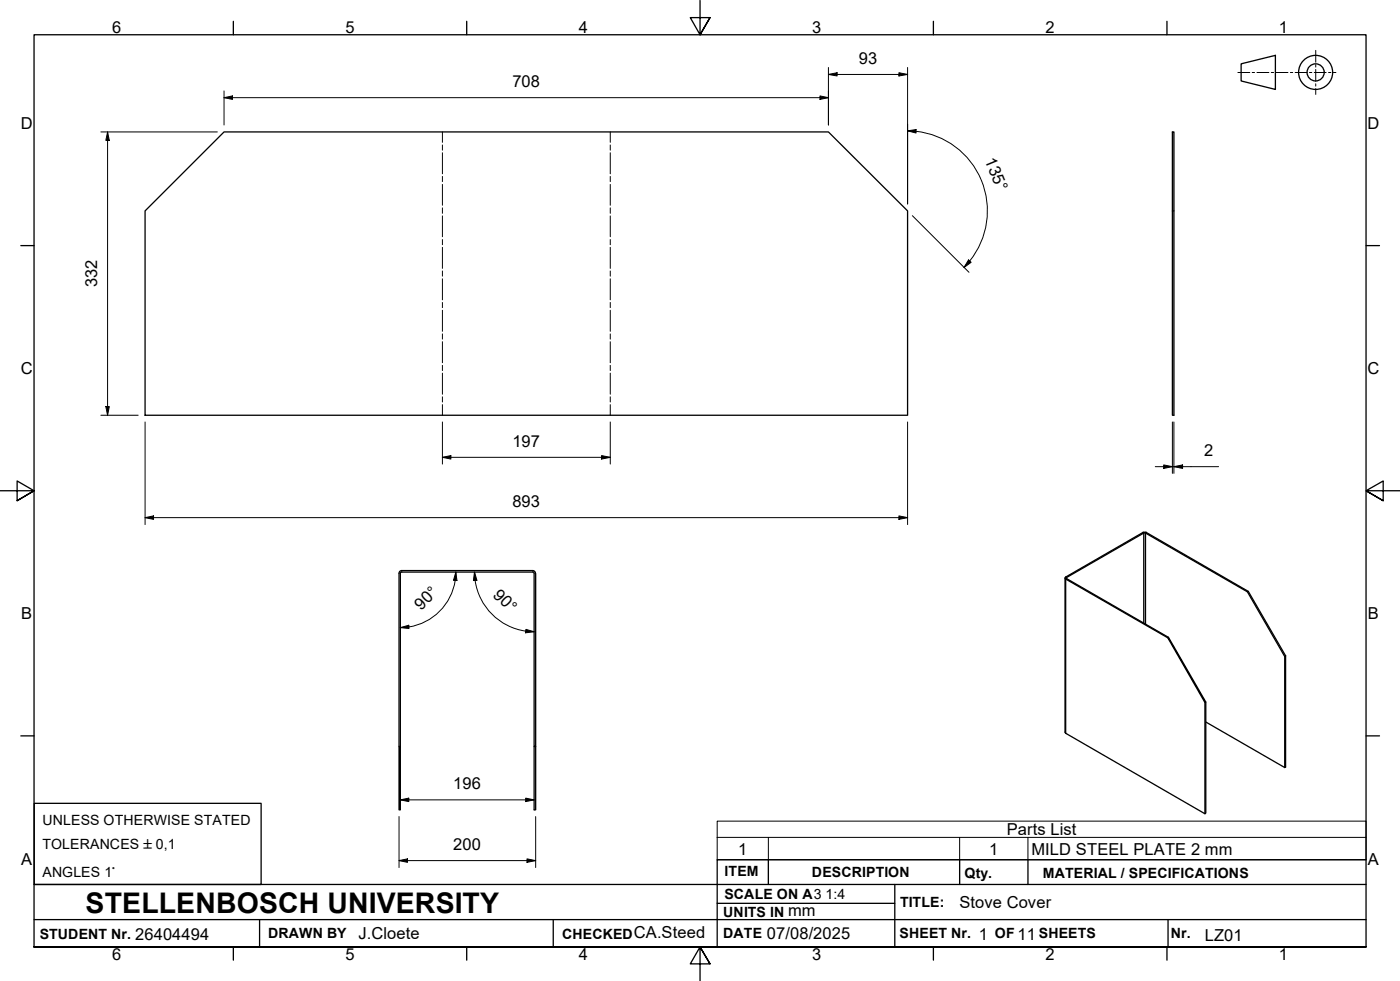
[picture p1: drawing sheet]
<svg xmlns="http://www.w3.org/2000/svg" width="410mm" height="287mm" viewBox="0 0 410 287" stroke-linecap="round" stroke-linejoin="round" font-family="sans-serif">
<!-- layer: Visible Edges(ISO) -->
<g fill="none" stroke="#000" stroke-width=".38">
<path d="M65.6 38.6h177l23.1 23.1v59.9h-223.2v-59.9zM343.3 38.6h.4v83h-.4zM343.3 61.7h.4M116.8 167.8a.79 .79 0 0 1 .8-.8h38.4a.79 .79 0 0 1 .8 .8M116.8 167.8v50.7M117.2 167.8v50.7M117.6 167.5h38.4M117.6 167.4l-.4 .4M156 167.4l.4 .4M156.4 167.8v50.7h.4M156.8 167.8v69.3h-.4v-18.6M311.8 169.2v45.1l.2 .3 40.8 23.6 .3-.2v-32.5"/>
<path d="M365.3 173.2l10.9 19M365.5 173.1l-.2 .1-30-17.2-23.1 13.2 29.9 17.4M341.9 186.7l-29.9-17.2-.1-.4 22.8-13.3h.8l30 17.3 10.9 18.9M341.9 186.7l.2-.1 11 18.9-.3 .1zM376.4 192v32.6l-.2 .1-23.1-13.4M376.4 192l-.2 .2v32.5M116.8 218.5h.4v18.6h-.4zM352.8 205.6v32.6"/>
</g>
<!-- layer: Visible Tangent Edges(ISO) -->
<path d="M334.7 155.8l.2 .2v26.4M335.6 155.8l-.2 .2v26.7M312 168.9l.3 .2v.3l-.3 .1v45.1" fill="none" stroke="#000" stroke-width=".38"/>
<!-- layer: Sheet Metal Bend Centerlines(ISO) -->
<g fill="none" stroke="#000" stroke-width=".29">
<path d="M129.5 38.6v3.1M178.7 38.6v3.1M129.5 42.4v1.6M129.5 44.7v6.2M129.5 51.6v1.6M129.5 54v6.1M178.7 42.4v1.6M178.7 44.7v6.2M178.7 51.6v1.6M178.7 54v6.1M129.5 60.8v1.6M129.5 63.2v6.1"/>
<path d="M129.5 70.1v1.5M129.5 72.4v6.2M129.5 79.3v1.5M178.7 60.8v1.6M178.7 63.2v6.1M178.7 70.1v1.5M178.7 72.4v6.2M178.7 79.3v1.5M129.5 81.6v6.2M129.5 88.5v1.6M129.5 90.8v6.2M129.5 97.7v1.6"/>
<path d="M178.7 81.6v6.2M178.7 88.5v1.6M178.7 90.8v6.2M178.7 97.7v1.6M129.5 100v6.2M129.5 106.9v1.6M129.5 109.2v6.2M129.5 116.2v1.5M129.5 118.4v3.2M178.7 100v6.2M178.7 106.9v1.6M178.7 109.2v6.2"/>
<path d="M178.7 116.2v1.5M178.7 118.4v3.2"/>
</g>
<!-- layer: Symbols(ISO) -->
<path d="M210 245.1v-4.7h190v4.7M210 245.1v6.6h190v-6.6M210 245.1h190M225 245.1v6.6M281 245.1v6.6M301 245.1v6.6" fill="none" stroke="#000" stroke-width=".29"/>
<!-- layer: Border_0 -->
<g fill="none" stroke="#000" stroke-width=".38">
<path d="M68.3 6.2v4M136.7 6.2v4M205 .1v10.1l-2.9-5h5.8l-2.9 5 2.9-5M273.3 6.2v4M341.7 6.2v4M6.1 71.9h3.9M400 71.9h3.9M0 143.7h10l-5-2.9v5.8l5-2.9-5 2.9M410 143.7h-10l5-2.9v5.8l-5-2.9 5 2.9M6.1 215.4h3.9M400 215.4h3.9M10 277.2v-267h390v267h-390h390"/>
<path d="M68.3 277.2v3.9M136.7 277.2v3.9M273.3 277.2v3.9M341.7 277.2v3.9M207.9 282.1l-2.9-4.9 2.9 4.9h-5.8l2.9-4.9v10"/>
</g>
<!-- layer: Sketch Geometry(ISO) -->
<g fill="none" stroke="#000" stroke-width=".38">
<path d="M363.4 18.7l10-2.5v10l-10-2.5zM390.2 21.2a5 5 0 0 0-7.2-4.5 5 5 0 0 0-.8 8.5 5 5 0 0 0 7.9-3.1l.1-.9M10 235.2h66.5v23.7h-66.5zM10 258.9h390M225 251.7v7.2M262 258.9v18.3M281 251.7v7.2M301 251.7v7.2M400 251.7h-190v25.5M10 277.2h390M10 269.2h390M76 269.2v8"/>
<path d="M162 269.2v8M210 264.4h52M342 269.2v8"/>
<circle cx="385.2" cy="21.2" r="2.51"/>
</g>
<g fill="none" stroke="#000" stroke-width=".29">
<path d="M385.3 14.7v3.5M385.3 18.9v.7M362.5 21.2h3.5M366.6 21.2h.7M368 21.2h3.5M372.2 21.2h.7M373.6 21.2h3.5M377.8 21.2h.7M379.2 21.2h3.5M383.4 21.2h.7M384.8 21.2h3.5M385.3 20.3v3.5"/>
<path d="M385.3 24.5v.7M385.3 25.9v1.7M389 21.2h.7M390.4 21.2h.8"/>
</g>
<!-- layer: Dimensions(ISO) -->
<g fill="none" stroke="#000" stroke-width=".29">
<path d="M242.6 19.8v16.8M265.7 19.8v39.9M29.5 38.6h34.1M31.5 38.6l.5 2.5h-1zM31.5 38.6v83M65.6 28.6l2.5-.5v1zM65.6 28.6h177M65.6 26.6v10M240.1 28.1l2.5 .5-2.5 .5zM242.6 21.8l2.5-.5v.9zM242.6 21.8h23.1M263.2 21.3l2.5 .5-2.5 .4z"/>
<path d="M265.7 38.3l2.5-.4v1zM265.7 38.3a23.4 23.4 0 0 1 21.7 14.5 23.4 23.4 0 0 1-5.1 25.5M267.1 63.1l16.6 16.6M283.6 76.1l.8 .7-2.1 1.5zM31 119h1l-.5 2.6zM29.5 121.6h10.9M42.5 123.5v30.1M129.5 133.9l2.5-.5v1zM129.5 133.9h49.2M129.5 123.5v12.3M176.1 133.4l2.6 .5-2.6 .5zM178.7 123.5v12.3"/>
<path d="M265.7 123.5v30.1M338.3 136.6h18.5M340.7 136.1l2.6 .5-2.6 .5zM343.3 123.5v15.1M343.7 136.6l2.6-.5v1zM343.7 123.5v15.1M42.5 151.5l2.5-.5v1zM42.5 151.5h223.2M263.2 151l2.5 .5-2.5 .5zM133.3 169.9a16.3 16.3 0 0 1-16.1 13.8M133.5 167.5l.3 2.4h-1zM133.5 167.5l-.2 2.4"/>
<path d="M138.9 167.5l.7 2.4h-1zM138.9 167.5l.2 2.4M139.1 169.9a17.5 17.5 0 0 0 17.3 15M117.2 183.7l2.5-.7 .1 1zM154 184.2l2.4 .7-2.5 .3zM116.8 239v15M117.2 234.1l2.5-.5v1zM117.2 234.1h39.2M153.9 233.6l2.5 .5-2.5 .5zM156.8 239v15M116.8 251.9l2.5-.5v1zM116.8 251.9h40"/>
<path d="M154.3 251.4l2.5 .5-2.5 .5z"/>
</g>
<g fill="#000">
<path d="M65.6 28.6l2.5-.5v1zM240.1 28.1l2.5 .5-2.5 .5zM242.6 21.8l2.5-.5v.9zM263.2 21.3l2.5 .5-2.5 .4zM265.7 38.3l2.5-.4v1zM31.5 38.6l.5 2.5h-1zM283.6 76.1l.8 .7-2.1 1.5zM31 119h1l-.5 2.6zM129.5 133.9l2.5-.5v1zM176.1 133.4l2.6 .5-2.6 .5zM340.7 136.1l2.6 .5-2.6 .5zM343.7 136.6l2.6-.5v1z"/>
<path d="M42.5 151.5l2.5-.5v1zM263.2 151l2.5 .5-2.5 .5zM133.5 167.5l.3 2.4h-1zM138.9 167.5l.7 2.4h-1zM117.2 183.7l2.5-.7 .1 1zM154 184.2l2.4 .7-2.5 .3zM117.2 234.1l2.5-.5v1zM153.9 233.6l2.5 .5-2.5 .5zM116.8 251.9l2.5-.5v1zM154.3 251.4l2.5 .5-2.5 .5z"/>
</g>
<text font-size="8.3" x="25.1" y="267.2">STELLENBOSCH UNIVERSITY</text>
<g font-size="4.8">
<text x="32.8" y="9.7">6</text>
<text x="101.2" y="9.7">5</text>
<text x="169.5" y="9.7">4</text>
<text x="237.8" y="9.7">3</text>
<text x="306.1" y="9.7">2</text>
<text x="374.5" y="9.7">1</text>
<text x="251.5" y="18.7">93</text>
<text x="150.1" y="25.5">708</text>
<text x="6.1" y="37.8">D</text>
<text x="400.4" y="37.8">D</text>
<text x="288.2" y="46.9" transform="rotate(68 288.2 46.9)">135°</text>
<text x="28.4" y="84.2" transform="rotate(-90 28.4 84.2)">332</text>
<text x="6.1" y="109.6">C</text>
<text x="400.4" y="109.6">C</text>
<text x="150.1" y="130.8">197</text>
<text x="352.6" y="133.6">2</text>
<text x="150.1" y="148.5">893</text>
<text x="123.3" y="178.8" transform="rotate(-45 123.3 178.8)">90°</text>
<text x="144.1" y="174.4" transform="rotate(45 144.1 174.4)">90°</text>
<text x="6.2" y="181.3">B</text>
<text x="400.5" y="181.3">B</text>
<text x="132.7" y="231.1">196</text>
<text x="294.8" y="244.5">Parts List</text>
<text x="132.7" y="248.9">200</text>
<text x="216.2" y="250.1">1</text>
<text x="289.6" y="250.1">1</text>
<text x="302" y="250.2">MILD STEEL PLATE 2 mm</text>
<text x="6.2" y="253.1">A</text>
<text x="400.5" y="253.1">A</text>
<text x="230.8" y="268.2">mm</text>
<text x="280.9" y="265.8">Stove Cover</text>
<text x="39.6" y="275">26404494</text>
<text x="105" y="274.8">J.Cloete</text>
<text x="185.6" y="274.7">CA.Steed</text>
<text x="224.5" y="274.8">07/08/2025</text>
<text x="286.6" y="275.2">1</text>
<text x="297.9" y="275.2">11</text>
<text x="352.7" y="275.4">LZ01</text>
<text x="32.8" y="281.1">6</text>
<text x="101.2" y="281.1">5</text>
<text x="169.5" y="281.1">4</text>
<text x="237.8" y="281.1">3</text>
<text x="306.1" y="281.1">2</text>
<text x="374.5" y="281.1">1</text>
</g>
<g font-size="4.1">
<text x="12.4" y="241.6">UNLESS OTHERWISE STATED</text>
<text x="12.4" y="248.5">TOLERANCES ±0,1</text>
<text x="12.4" y="256.7">ANGLES 1°</text>
<text x="212.2" y="256.5">ITEM</text>
<text x="237.7" y="256.7">DESCRIPTION</text>
<text x="282.4" y="256.9">Qty.</text>
<text x="305.4" y="256.9">MATERIAL / SPECIFICATIONS</text>
<text x="212.1" y="263">SCALE ON A3</text>
<text x="241.7" y="263">1:4</text>
<text x="211.8" y="268.4">UNITS IN</text>
<text x="263.5" y="265.6">TITLE:</text>
<text x="11.6" y="274.8">STUDENT Nr.</text>
<text x="78.5" y="274.6">DRAWN BY</text>
<text x="164.6" y="274.8">CHECKED</text>
<text x="211.8" y="274.6">DATE</text>
<text x="263.4" y="274.6">SHEET Nr.</text>
<text x="291.3" y="274.6">OF</text>
<text x="304.2" y="274.6">SHEETS</text>
<text x="342.8" y="274.5">Nr.</text>
</g>
</svg>
